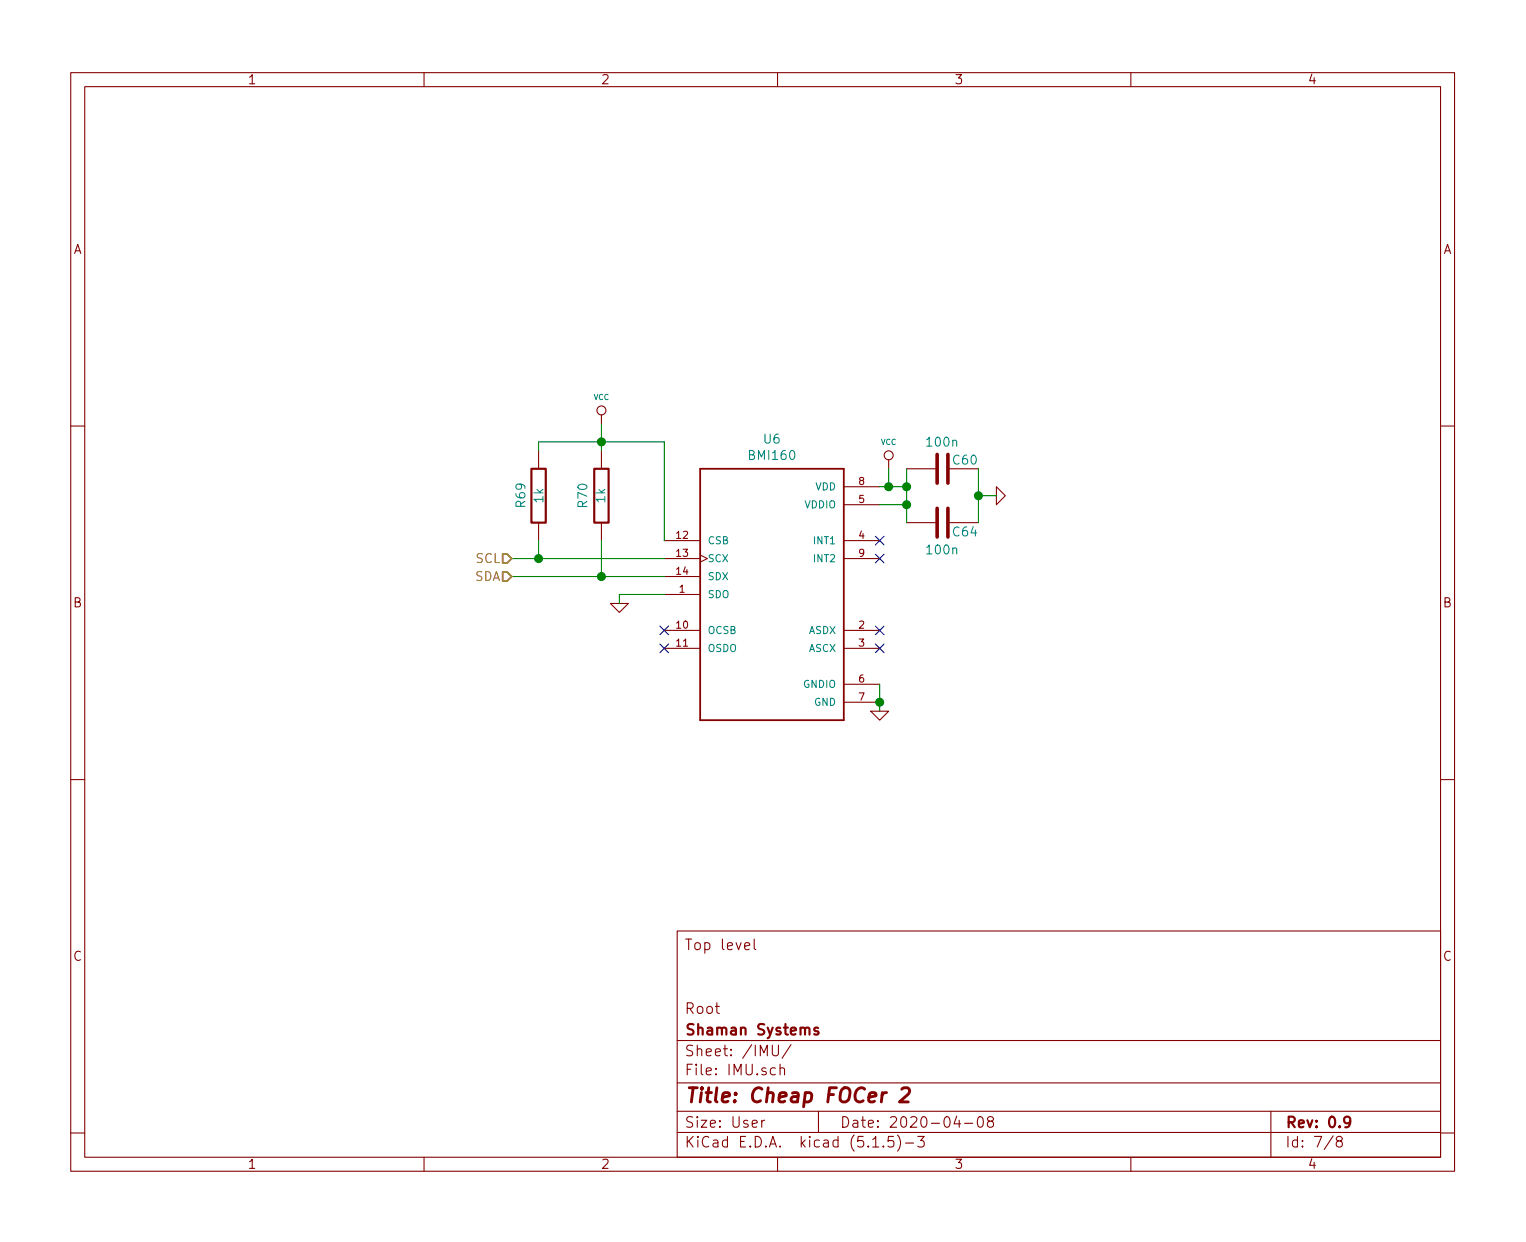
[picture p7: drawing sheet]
EESchema Schematic File Version 4
EELAYER 30 0
EELAYER END
$Descr User 8496 6906
encoding utf-8
Sheet 7 8
Title "Cheap FOCer 2"
Date "2020-04-08"
Rev "0.9"
Comp "Shaman Systems"
Comment1 "Root"
Comment2 ""
Comment3 ""
Comment4 "Top level"
$EndDescr
$Comp
L BLDC_4-rescue:C-RESCUE-BLDC_4 C?
U 1 1
P 5250 2600
AR Path="/53F7501A/5E6217F0" Ref="C?"  Part="1" 
AR Path="/504F83BE/5E6217F0" Ref="C?"  Part="1" 
AR Path="/5E1710B0/5E6217F0" Ref="C60"  Part="1" 
AR Path="/5E617907/5E6217F0" Ref="C60"  Part="1" 
F 0 "C60" V 5200 2650 50  0000 L CNN
F 1 "100n" V 5100 2500 50  0000 L CNN
F 2 "Capacitor_SMD:C_0603_1608Metric" H 5250 2600 60  0001 C CNN
F 3 "" H 5250 2600 60  0001 C CNN
	1    5250 2600
	0    1    1    0   
$EndComp
$Comp
L BLDC_4-rescue:C-RESCUE-BLDC_4 C?
U 1 1
P 5250 2900
AR Path="/53F7501A/5E6217F1" Ref="C?"  Part="1" 
AR Path="/504F83BE/5E6217F1" Ref="C?"  Part="1" 
AR Path="/5E1710B0/5E6217F1" Ref="C64"  Part="1" 
AR Path="/5E617907/5E6217F1" Ref="C64"  Part="1" 
F 0 "C64" V 5300 2950 50  0000 L CNN
F 1 "100n" V 5400 2800 50  0000 L CNN
F 2 "Capacitor_SMD:C_0603_1608Metric" H 5250 2900 60  0001 C CNN
F 3 "" H 5250 2900 60  0001 C CNN
	1    5250 2900
	0    1    1    0   
$EndComp
$Comp
L BLDC_4-rescue:R-RESCUE-BLDC_4 R?
U 1 1
P 3350 2750
AR Path="/504F83BE/5E17755F" Ref="R?"  Part="1" 
AR Path="/5E1710B0/5E17755F" Ref="R50"  Part="1" 
AR Path="/5E617907/5E17755F" Ref="R70"  Part="1" 
F 0 "R70" V 3450 2750 50  0000 C CNN
F 1 "1k" V 3350 2750 50  0000 C CNN
F 2 "Resistor_SMD:R_0603_1608Metric" H 3350 2750 60  0001 C CNN
F 3 "" H 3350 2750 60  0001 C CNN
	1    3350 2750
	-1   0    0    1   
$EndComp
Wire Wire Line
	3000 2500 3000 2450
$Comp
L BLDC_4-rescue:R-RESCUE-BLDC_4 R?
U 1 1
P 3000 2750
AR Path="/504F83BE/5E17766B" Ref="R?"  Part="1" 
AR Path="/5E1710B0/5E17766B" Ref="R49"  Part="1" 
AR Path="/5E617907/5E17766B" Ref="R69"  Part="1" 
F 0 "R69" V 2900 2750 50  0000 C CNN
F 1 "1k" V 3000 2750 50  0000 C CNN
F 2 "Resistor_SMD:R_0603_1608Metric" H 3000 2750 60  0001 C CNN
F 3 "" H 3000 2750 60  0001 C CNN
	1    3000 2750
	1    0    0    -1  
$EndComp
Wire Wire Line
	4900 2700 4950 2700
Connection ~ 5050 2700
Wire Wire Line
	4900 2800 5050 2800
Connection ~ 5050 2800
Wire Wire Line
	5050 2800 5050 2900
$Comp
L BLDC_4-rescue:VCC #PWR?
U 1 1
P 3350 2350
AR Path="/504F83BE/5E6217F4" Ref="#PWR?"  Part="1" 
AR Path="/5E1710B0/5E6217F4" Ref="#PWR06"  Part="1" 
AR Path="/5E617907/5E6217F4" Ref="#PWR0108"  Part="1" 
F 0 "#PWR0108" H 3350 2450 30  0001 C CNN
F 1 "VCC" H 3350 2500 30  0000 C CNN
F 2 "" H 3350 2350 60  0001 C CNN
F 3 "" H 3350 2350 60  0001 C CNN
	1    3350 2350
	1    0    0    -1  
$EndComp
NoConn ~ 4900 3600
NoConn ~ 4900 3500
NoConn ~ 4900 3100
NoConn ~ 4900 3000
Wire Wire Line
	3350 3200 3700 3200
Wire Wire Line
	3350 3000 3350 3200
Wire Wire Line
	3700 3100 3000 3100
Wire Wire Line
	3000 3100 3000 3000
Wire Wire Line
	3350 2500 3350 2450
Wire Wire Line
	3000 2450 3350 2450
Connection ~ 3350 2450
Wire Wire Line
	3350 2450 3350 2350
Wire Wire Line
	3350 2450 3700 2450
Wire Wire Line
	3700 2450 3700 3000
$Comp
L BLDC_4-rescue:VCC #PWR?
U 1 1
P 4950 2600
AR Path="/504F83BE/5E6217F6" Ref="#PWR?"  Part="1" 
AR Path="/5E1710B0/5E6217F6" Ref="#PWR017"  Part="1" 
AR Path="/5E617907/5E6217F6" Ref="#PWR0109"  Part="1" 
F 0 "#PWR0109" H 4950 2700 30  0001 C CNN
F 1 "VCC" H 4950 2750 30  0000 C CNN
F 2 "" H 4950 2600 60  0001 C CNN
F 3 "" H 4950 2600 60  0001 C CNN
	1    4950 2600
	1    0    0    -1  
$EndComp
Wire Wire Line
	4950 2600 4950 2700
Connection ~ 4950 2700
Wire Wire Line
	4950 2700 5050 2700
$Comp
L BLDC_4-rescue:GND-RESCUE-BLDC_4 #PWR?
U 1 1
P 3450 3350
AR Path="/5E17EA2A" Ref="#PWR?"  Part="1" 
AR Path="/53F826DC/5E17EA2A" Ref="#PWR?"  Part="1" 
AR Path="/5E1710B0/5E17EA2A" Ref="#PWR07"  Part="1" 
AR Path="/5E617907/5E17EA2A" Ref="#PWR0110"  Part="1" 
F 0 "#PWR0110" H 3450 3350 30  0001 C CNN
F 1 "GND" H 3450 3280 30  0001 C CNN
F 2 "" H 3450 3350 60  0001 C CNN
F 3 "" H 3450 3350 60  0001 C CNN
	1    3450 3350
	1    0    0    -1  
$EndComp
Wire Wire Line
	3700 3300 3450 3300
Wire Wire Line
	3450 3300 3450 3350
NoConn ~ 3700 3500
NoConn ~ 3700 3600
Text HLabel 2850 3200 0    50   Input ~ 0
SDA
Text HLabel 2850 3100 0    50   Input ~ 0
SCL
Wire Wire Line
	2850 3100 3000 3100
Connection ~ 3000 3100
Wire Wire Line
	3350 3200 2850 3200
Connection ~ 3350 3200
Connection ~ 4900 3900
Wire Wire Line
	4900 3900 4900 3950
Wire Wire Line
	4900 3800 4900 3900
Wire Wire Line
	5050 2700 5050 2800
Wire Wire Line
	5050 2600 5050 2700
$Comp
L BLDC_4-rescue:GND-RESCUE-BLDC_4 #PWR?
U 1 1
P 4900 3950
AR Path="/5E17A2F9" Ref="#PWR?"  Part="1" 
AR Path="/53F826DC/5E17A2F9" Ref="#PWR?"  Part="1" 
AR Path="/5E1710B0/5E17A2F9" Ref="#PWR012"  Part="1" 
AR Path="/5E617907/5E17A2F9" Ref="#PWR0111"  Part="1" 
F 0 "#PWR0111" H 4900 3950 30  0001 C CNN
F 1 "GND" H 4900 3880 30  0001 C CNN
F 2 "" H 4900 3950 60  0001 C CNN
F 3 "" H 4900 3950 60  0001 C CNN
	1    4900 3950
	1    0    0    -1  
$EndComp
$Comp
L Cheap-FOCer-2-60mm-rescue:BMI160-IMU U6
U 1 1
P 4300 3300
AR Path="/5E6217EF" Ref="U6"  Part="1" 
AR Path="/5E617907/5E6217EF" Ref="U6"  Part="1" 
F 0 "U6" H 4300 4167 50  0000 C CNN
F 1 "BMI160" H 4300 4076 50  0000 C CNN
F 2 "Package_LGA:Bosch_LGA-14_3x2.5mm_P0.5mm" H 4300 3300 50  0001 L BNN
F 3 "" H 4300 3300 50  0001 L BNN
F 4 "Bosch" H 4300 3300 50  0001 L BNN "Field4"
F 5 "Unavailable" H 4300 3300 50  0001 L BNN "Field5"
F 6 "LGA-14 Bosch" H 4300 3300 50  0001 L BNN "Field6"
F 7 "None" H 4300 3300 50  0001 L BNN "Field7"
F 8 "BMI160" H 4300 3300 50  0001 L BNN "Field8"
	1    4300 3300
	1    0    0    -1  
$EndComp
$Comp
L BLDC_4-rescue:GND-RESCUE-BLDC_4 #PWR?
U 1 1
P 5550 2750
AR Path="/5E6217F8" Ref="#PWR?"  Part="1" 
AR Path="/53F826DC/5E6217F8" Ref="#PWR?"  Part="1" 
AR Path="/5E1710B0/5E6217F8" Ref="#PWR0106"  Part="1" 
AR Path="/5E617907/5E6217F8" Ref="#PWR0106"  Part="1" 
F 0 "#PWR0106" H 5550 2750 30  0001 C CNN
F 1 "GND" H 5550 2680 30  0001 C CNN
F 2 "" H 5550 2750 60  0001 C CNN
F 3 "" H 5550 2750 60  0001 C CNN
	1    5550 2750
	0    -1   -1   0   
$EndComp
Wire Wire Line
	5450 2600 5450 2750
Wire Wire Line
	5550 2750 5450 2750
Connection ~ 5450 2750
Wire Wire Line
	5450 2750 5450 2900
$EndSCHEMATC
